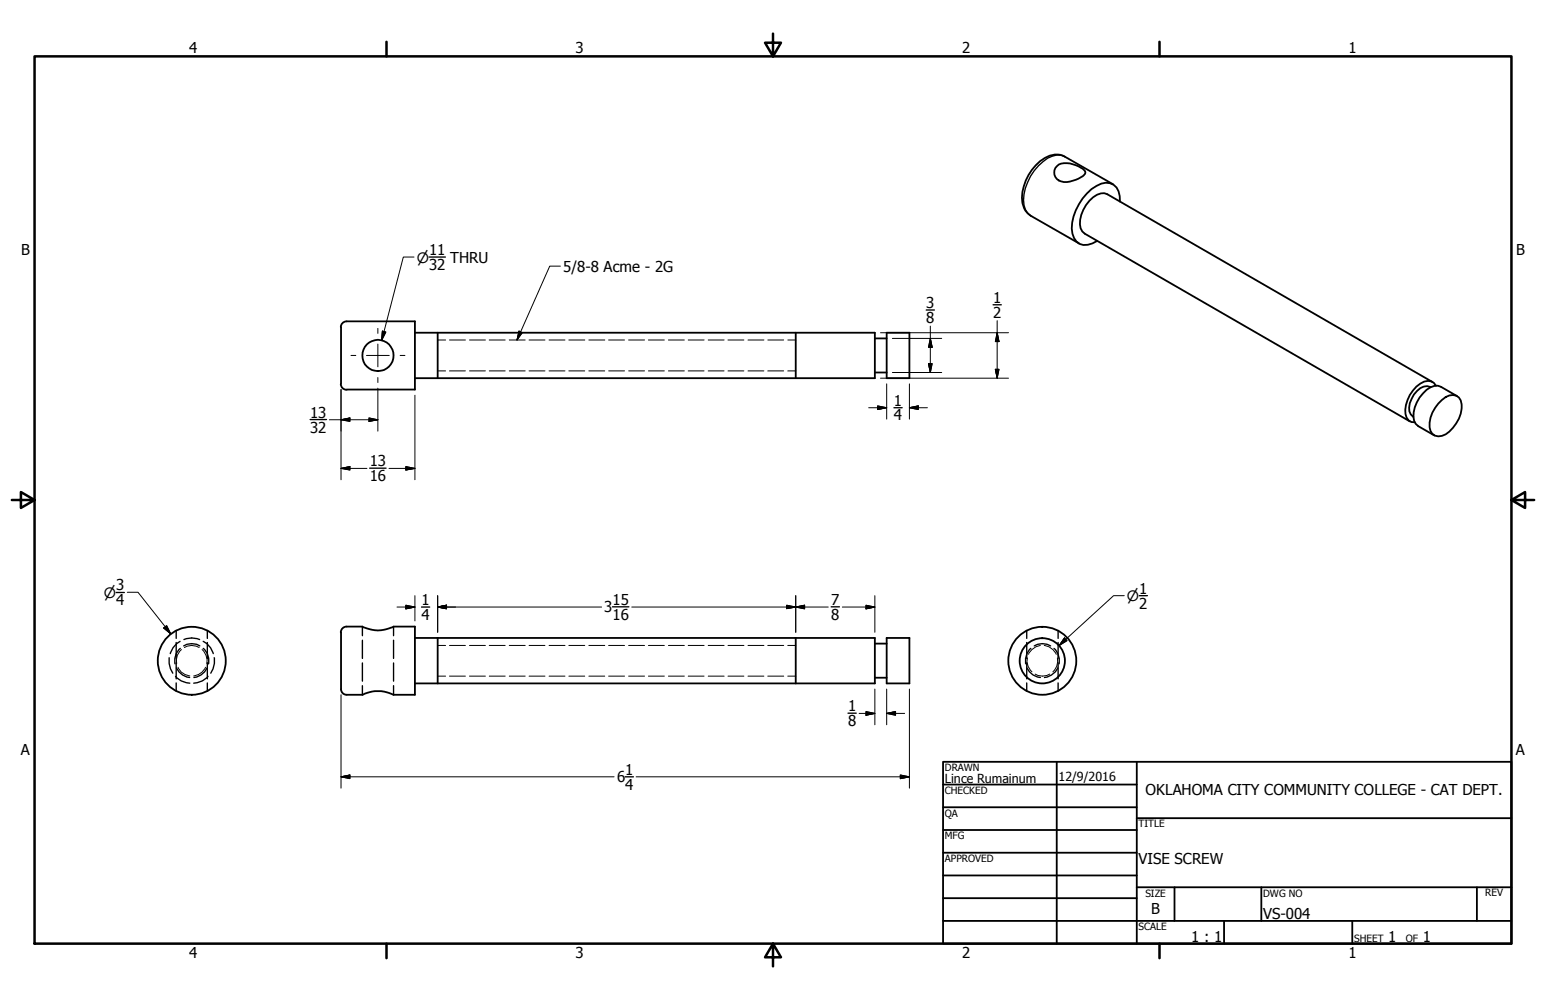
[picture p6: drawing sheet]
<svg xmlns="http://www.w3.org/2000/svg" width="432mm" height="279mm" viewBox="0 0 432 279" stroke-linecap="round" stroke-linejoin="round" font-family="sans-serif">
<!-- layer: Visible (ANSI) -->
<g fill="none" stroke="#000" stroke-width=".51">
<path d="M295.2 46.4a4.9 4.9 0 0 1 5.3-.2l1.4 .7a1.63 1.63 0 0 1 1.2 1.6 7.7 7.7 0 0 1-6.7 2.2 2.51 2.51 0 0 1-1.2-4.3zM297.4 43.8l13.5 7.7M312.8 56.3a4.7 4.7 0 0 0-2.8-5.1 6.1 6.1 0 0 0-5.1 1.6 14.3 14.3 0 0 0-5.4 12.5 3.7 3.7 0 0 0 5.6 2.7l1.4-.7M287.8 60.3l13.6 7.7M95.2 91.4v15.9M96.8 89.8a1.62 1.62 0 0 0-1.6 1.6M96.8 89.8h19.1v19h-19.1M115.9 93h128.4v12.7h-128.4M122.2 93v12.7M222.2 93v12.7M244.3 94.6h3.3M247.6 93h6.4v12.7h-6.4z"/>
<path d="M95.2 107.3a1.62 1.62 0 0 0 1.6 1.6M244.3 104.1h3.3M399.5 108.2a2.8 2.8 0 0 0-3.7 1 7.5 7.5 0 0 0-2.2 5.7l.4 .9 .8 .7M400.1 106.7l-90.8-52.4a3.6 3.6 0 0 0-4 .8 9.4 9.4 0 0 0-3.5 8.7l.5 .8 .7 .7 90.8 52.4M401.1 107.8a2.73 2.73 0 0 0-4.4-.6 9.5 9.5 0 0 0-4.1 8.5 2.37 2.37 0 0 0 2.6 2.3M401.7 112.8a4.9 4.9 0 0 1 5-2.2 3.2 3.2 0 0 1 1.5 3.6 9.8 9.8 0 0 1-5.5 7.6 2.56 2.56 0 0 1-3.4-2.4 8.9 8.9 0 0 1 2.4-6.6zM407 110.7l-4.5-2.6a3.6 3.6 0 0 0-4 .8 9.5 9.5 0 0 0-3.5 8.7l.4 .8 .7 .7 4.5 2.6M95.2 176.7v15.8M96.8 175.1a1.62 1.62 0 0 0-1.6 1.6M96.8 175.1h4.4a9.3 9.3 0 0 0 8.7 0h6v19h-6a9.8 9.8 0 0 0-8.7 0h-4.4M115.9 178.2h128.4v12.7h-128.4M122.2 178.2v12.7"/>
<path d="M222.2 178.2v12.7M244.3 179.8h3.3M247.6 178.2h6.4v12.7h-6.4zM95.3 192.6a1.56 1.56 0 0 0 1.5 1.5M244.3 189.4h3.3"/>
<circle cx="105.6" cy="99.3" r="4.4"/>
<circle cx="53.6" cy="184.6" r="9.5"/>
<circle cx="291.1" cy="184.6" r="9.5"/>
<circle cx="291.1" cy="184.6" r="6.3"/>
</g>
<!-- layer: Hidden (ANSI) -->
<g fill="none" stroke="#000" stroke-width=".38">
<path d="M49.2 176.1v2.3M49.2 179.5v4.5M50.3 179.2a5.6 5.6 0 0 0-2.7 3.4M51.4 178.7a5.6 5.6 0 0 1 4.4 0M56.8 179.2a5.4 5.4 0 0 1 2.8 3.4M57.9 176.1v2.3M57.9 179.5v4.5M101.2 175.1v2.5M101.2 178.9v5.1M109.9 175.1v2.5M109.9 178.9v5.1M286.8 176.1v2.3"/>
<path d="M286.8 179.5v4.5M295.5 176.1v2.3M295.5 179.5v4.5M47.2 183.8a6.4 6.4 0 0 0 1.1 4.3M49 189a5.5 5.5 0 0 0 4 1.9M49.2 185.2v4.5M49.2 190.8v2.3M49.3 186.6a4.6 4.6 0 0 0 3.7 2.7M50.4 181.2a4.3 4.3 0 0 0-1.5 4.3M51.3 180.5a4.3 4.3 0 0 1 4.5 0M56.8 181.2a4.3 4.3 0 0 1 1.4 4.3M57.8 186.6a4.6 4.6 0 0 1-3.6 2.7"/>
<path d="M57.9 185.2v4.5M57.9 190.8v2.3M58.1 189a5.5 5.5 0 0 1-4 1.9M59.8 183.8a5.7 5.7 0 0 1-.9 4.3M101.2 185.2v5.1M101.2 191.6v2.5M109.9 185.2v5.1M109.9 191.6v2.5M286.8 185.2v4.5M286.8 190.8v2.3M286.8 186.6a4.6 4.6 0 0 0 3.8 2.7M287.9 181.2a4.5 4.5 0 0 0-1.4 4.3"/>
<path d="M288.9 180.5a4.4 4.4 0 0 1 4.5 0M294.4 181.2a4.5 4.5 0 0 1 1.4 4.3M295.5 186.6a4.8 4.8 0 0 1-3.8 2.7M295.5 185.2v4.5M295.5 190.8v2.3"/>
</g>
<!-- layer: Hidden Narrow (ANSI) -->
<g fill="none" stroke="#000" stroke-width=".28">
<path d="M122.2 95h2.3M125.5 95h4.5M131.1 95h4.5M136.7 95h4.4M142.2 95h4.5M147.8 95h4.4M153.4 95h4.4M158.9 95h4.4M164.5 95h4.4M170 95h4.4M175.6 95h4.4M181.1 95h4.4"/>
<path d="M186.7 95h4.4M192.2 95h4.5M197.8 95h4.4M203.3 95h4.5M208.9 95h4.5M214.4 95h4.5M220 95h2.2M122.2 103.6h2.3M125.5 103.6h4.5M131.1 103.6h4.5M136.7 103.6h4.4M142.2 103.6h4.5"/>
<path d="M147.8 103.6h4.4M153.4 103.6h4.4M158.9 103.6h4.4M164.5 103.6h4.4M170 103.6h4.4M175.6 103.6h4.4M181.1 103.6h4.4M186.7 103.6h4.4M192.2 103.6h4.5M197.8 103.6h4.4M203.3 103.6h4.5M208.9 103.6h4.5"/>
<path d="M214.4 103.6h4.5M220 103.6h2.2M49.7 186.4a3.8 3.8 0 0 0 3.3 2.4M50.7 181.5a4 4 0 0 0-1.4 3.9M51.5 180.9a4 4 0 0 1 4.1 0M56.5 181.5a4.4 4.4 0 0 1 1.3 3.9M57.4 186.4a4.1 4.1 0 0 1-3.3 2.4M122.2 180.3h2.3M122.2 188.9h2.3M125.5 180.3h4.5M125.5 188.9h4.5M131.1 180.3h4.5"/>
<path d="M131.1 188.9h4.5M136.7 180.3h4.4M136.7 188.9h4.4M142.2 180.3h4.5M142.2 188.9h4.5M147.8 180.3h4.4M147.8 188.9h4.4M153.4 180.3h4.4M153.4 188.9h4.4M158.9 180.3h4.4M158.9 188.9h4.4M164.5 180.3h4.4"/>
<path d="M164.5 188.9h4.4M170 180.3h4.4M170 188.9h4.4M175.6 180.3h4.4M175.6 188.9h4.4M181.1 180.3h4.4M181.1 188.9h4.4M186.7 180.3h4.4M186.7 188.9h4.4M192.2 180.3h4.5M192.2 188.9h4.5M197.8 180.3h4.4"/>
<path d="M197.8 188.9h4.4M203.3 180.3h4.5M203.3 188.9h4.5M208.9 180.3h4.5M208.9 188.9h4.5M214.4 180.3h4.5M214.4 188.9h4.5M220 180.3h2.2M220 188.9h2.2M287 183.8a4 4 0 0 0 1.2 3.9M289.1 188.3a3.9 3.9 0 0 0 4.1 0M290.6 180.3a4.2 4.2 0 0 0-3.3 2.5"/>
<path d="M291.7 180.3a4.2 4.2 0 0 1 3.3 2.5M295.3 183.8a4 4 0 0 1-1.2 3.9"/>
</g>
<!-- layer: Visible Narrow (ANSI) -->
<path d="M297.4 43.8a5.1 5.1 0 0 0-6.1 1.3 14.3 14.3 0 0 0-5.3 12.2l.4 1.2 .6 1.1 .8 .7" fill="none" stroke="#000" stroke-width=".38"/>
<path d="M297.4 43.8a5.4 5.4 0 0 0-5.6 .3 13.5 13.5 0 0 0-6.2 12.6 5.1 5.1 0 0 0 2.2 3.6" fill="none" stroke="#000" stroke-width=".51"/>
<!-- layer: Border (ANSI) -->
<path d="M9.7 15.7h412.4v248h-412.4zM107.9 11.7v4M215.9 9.4v6.3l-2.2-3.8h4.4l-2.2 3.8M323.8 11.7v4M3.3 139.7h6.4l-3.9-2.2v4.4l3.9-2.2M422.1 139.7l3.9 2.2v-4.4l-3.9 2.2h6.4M107.9 263.7v4M215.9 263.7l2.2 3.8h-4.4l2.2-3.8v6.3M323.8 263.7v4" fill="none" stroke="#000" stroke-width=".7"/>
<!-- layer: Title (ANSI) -->
<g fill="none" stroke="#000" stroke-width=".51">
<path d="M263.4 212.9h158.7v50.8h-158.7zM263.4 219.2h54.1M295.1 212.9v50.8M317.5 212.9v50.8M263.4 225.6h54.1M263.4 231.9h54.1M263.4 238.3h54.1M317.5 228.6h104.6M263.4 244.6h54.1M263.4 251h54.1M263.4 257.3h158.7M317.5 247.9h104.6"/>
<path d="M328 247.9v9.4M341.9 257.3v6.4M352.3 247.9v9.4M377.7 257.3v6.4M412.5 247.9v9.4"/>
</g>
<!-- layer: Center Mark (ANSI) -->
<path d="M98 99.3h1.4M102.4 99.3h6.3M105.5 91.8v1.4M105.5 96.1v6.4M111.8 99.3h1.3M105.5 105.5v1.4" fill="none" stroke="#000" stroke-width=".28"/>
<!-- layer: Symbol (ANSI) -->
<path d="M119.8 71.8h4.6" fill="none" stroke="#000" stroke-width=".38"/>
<path d="M115.6 71.8h-3l-6 23.3M156.5 74.4h-3l-9.1 20.6M106.8 92.5l1 .3-1.2 2.3zM145 92.5l.9 .5-1.5 2z" fill="none" stroke="#000" stroke-width=".28"/>
<path d="M106.8 92.5l-.2 2.6zM106.8 92.5l1 .3-1.2 2.3zM145 92.5l-.6 2.5zM145 92.5l.9 .5-1.5 2z" fill="#000" stroke="#000" stroke-width=".28"/>
<!-- layer: Dimension (ANSI) -->
<path d="M258.7 86.6h2.3M277.4 85.2h2.3M86.6 117.2h4.6M249.7 113.9h2.3M103.3 130.8h4.5M32.4 165.5h2.3M117.7 169.6h2.3M171.1 169.5h4.5M232.2 169.5h2.2M318.2 166.4h2.3M236.9 199.3h2.2M174.6 217h2.3" fill="none" stroke="#000" stroke-width=".38"/>
<g fill="none" stroke="#000" stroke-width=".28">
<path d="M245.9 93h35.8M249.2 94.6h13.8M259.8 94.6l.5 2.4h-1zM259.8 91.1v13M278.5 93l.5 2.4h-1zM278.5 89.6v16.1M92 117.3h13.5M95.2 117.3l2.5-.5v.9zM95.2 108.8v25.2M103.1 116.8l2.4 .5-2.4 .4zM105.5 108.5v12M115.9 110.4v23.6"/>
<path d="M242.6 113.9h5M245.1 113.4l2.5 .5-2.5 .5zM245.9 105.7h35.8M247.6 107.3v9.8M249.2 104.1h13.8M254 113.9l2.5-.5v1zM254 107.3v9.8M254 113.9h5M259.3 101.6h1l-.5 2.5zM278 103.2h1l-.5 2.5zM95.2 130.9l2.5-.5v.9zM95.2 130.9h7.3"/>
<path d="M108.6 130.9h7.3M113.3 130.4l2.6 .5-2.6 .4zM35.6 165.5h2.9l9.2 11.6M45.7 175.5l.8-.7 1.2 2.3zM110.9 169.6h5M113.3 169.1l2.6 .5-2.6 .5zM115.9 166.4v7.1M122.2 169.6l2.5-.5v1zM122.2 169.6h45.8M122.2 166.4v10.3M176.5 169.6h54.8M219.7 169.1l2.5 .5-2.5 .5z"/>
<path d="M222.2 169.6l2.5-.5v1zM222.2 166.4v10.3M235.3 169.6h9M241.9 169.1l2.4 .5-2.4 .5zM244.3 166.4v10.3M297.3 178.2l.7 .8-2.2 1.3zM314 166.4h-3l-15.2 13.9M95.2 194.1v26.1M240 199.3h4.3M241.9 198.8l2.4 .5-2.4 .5zM244.3 192.5v10M247.6 199.3l2.5-.5v1z"/>
<path d="M247.6 199.3h5.1M247.6 192.5v10M254 192.5v27.7M95.2 217l2.5-.5v1.1zM95.2 217h76.3M177.7 217h76.3M251.5 216.5l2.5 .5-2.5 .6z"/>
</g>
<g fill="#000" stroke="#000" stroke-width=".28">
<path d="M259.8 94.6l.5 2.4zM259.8 94.6l.5 2.4h-1zM278.5 93l.5 2.4zM278.5 93l.5 2.4h-1zM95.2 117.3l2.5-.5zM95.2 117.3l2.5-.5v.9zM103.1 117.7l2.4-.4zM103.1 116.8l2.4 .5-2.4 .4zM245.1 114.4l2.5-.5zM245.1 113.4l2.5 .5-2.5 .5zM254 113.9l2.5-.5zM254 113.9l2.5-.5v1z"/>
<path d="M259.3 101.6l.5 2.5zM259.3 101.6h1l-.5 2.5zM278 103.2l.5 2.5zM278 103.2h1l-.5 2.5zM95.2 130.9l2.5-.5zM95.2 130.9l2.5-.5v.9zM113.3 131.3l2.6-.4zM113.3 130.4l2.6 .5-2.6 .4zM45.7 175.5l2 1.6zM45.7 175.5l.8-.7 1.2 2.3zM113.3 170.1l2.6-.5zM113.3 169.1l2.6 .5-2.6 .5z"/>
<path d="M122.2 169.6l2.5-.5zM122.2 169.6l2.5-.5v1zM219.7 170.1l2.5-.5zM219.7 169.1l2.5 .5-2.5 .5zM222.2 169.6l2.5-.5zM222.2 169.6l2.5-.5v1zM241.9 170.1l2.4-.5zM241.9 169.1l2.4 .5-2.4 .5zM297.3 178.2l-1.5 2.1zM297.3 178.2l.7 .8-2.2 1.3zM241.9 199.8l2.4-.5zM241.9 198.8l2.4 .5-2.4 .5z"/>
<path d="M247.6 199.3l2.5-.5zM247.6 199.3l2.5-.5v1zM95.2 217l2.5-.5zM95.2 217l2.5-.5v1.1zM251.5 217.6l2.5-.6zM251.5 216.5l2.5 .5-2.5 .6z"/>
</g>
<g font-size="4.2">
<text x="52.8" y="14.7">4</text>
<text x="160.8" y="14.7">3</text>
<text x="268.7" y="14.7">2</text>
<text x="376.7" y="14.7">1</text>
<text x="5.9" y="71.4">B</text>
<text x="119.8" y="71.3">11</text>
<text x="423.5" y="71.4">B</text>
<text x="119.8" y="75.4">32</text>
<text x="125.7" y="73.3">THRU</text>
<text x="157.3" y="75.9">5/8-8 Acme - 2G</text>
<text x="258.7" y="86.1">3</text>
<text x="277.4" y="84.6">1</text>
<text x="277.4" y="88.8">2</text>
<text x="258.7" y="90.2">8</text>
<text x="249.7" y="113.4">1</text>
<text x="86.6" y="116.7">13</text>
<text x="249.7" y="117.5">4</text>
<text x="86.6" y="120.8">32</text>
<text x="103.3" y="130.3">13</text>
<text x="103.3" y="134.4">16</text>
<text x="32.4" y="165">3</text>
<text x="318.2" y="165.9">1</text>
<text x="32.4" y="169.1">4</text>
<text x="117.7" y="169.1">1</text>
<text x="117.7" y="173.2">4</text>
<text x="168.8" y="171.1">3</text>
<text x="171.1" y="169">15</text>
<text x="171.1" y="173.2">16</text>
<text x="232.2" y="169">7</text>
<text x="232.2" y="173.2">8</text>
<text x="318.2" y="170.1">2</text>
<text x="236.9" y="198.8">1</text>
<text x="236.9" y="202.9">8</text>
<text x="5.8" y="211.1">A</text>
<text x="423.4" y="211.1">A</text>
<text x="172.3" y="218.6">6</text>
<text x="174.6" y="216.5">1</text>
<text x="174.6" y="220.6">4</text>
<text x="320" y="222.2">OKLAHOMA CITY COMMUNITY COLLEGE - CAT DEPT.</text>
<text x="318" y="241.3">VISE SCREW</text>
<text x="321.5" y="255.4">B</text>
<text x="352.8" y="256.7">VS-004</text>
<text x="332.7" y="263.1">1 : 1</text>
<text x="387.7" y="263.1">1</text>
<text x="397.4" y="263.1">1</text>
<text x="52.8" y="267.7">4</text>
<text x="160.8" y="267.7">3</text>
<text x="268.7" y="267.7">2</text>
<text x="376.7" y="267.7">1</text>
</g>
<g font-size="4">
<text x="116.5" y="73.3">⌀</text>
<text x="29" y="167.1">⌀</text>
<text x="314.8" y="168">⌀</text>
</g>
<g font-size="3.5">
<text x="263.9" y="218.6">Lince Rumainum</text>
<text x="295.7" y="218.1">12/9/2016</text>
</g>
<g font-size="2.8">
<text x="263.9" y="215.4">DRAWN</text>
<text x="263.9" y="221.8">CHECKED</text>
<text x="263.9" y="228.2">QA</text>
<text x="318" y="231.1">TITLE</text>
<text x="263.9" y="234.5">MFG</text>
<text x="263.9" y="240.9">APPROVED</text>
<text x="319.9" y="250.5">SIZE</text>
<text x="352.8" y="250.5">DWG NO</text>
<text x="414.8" y="250.4">REV</text>
<text x="318" y="259.9">SCALE</text>
<text x="378.2" y="263.1">SHEET</text>
<text x="392.6" y="263.1">OF</text>
</g>
</svg>
